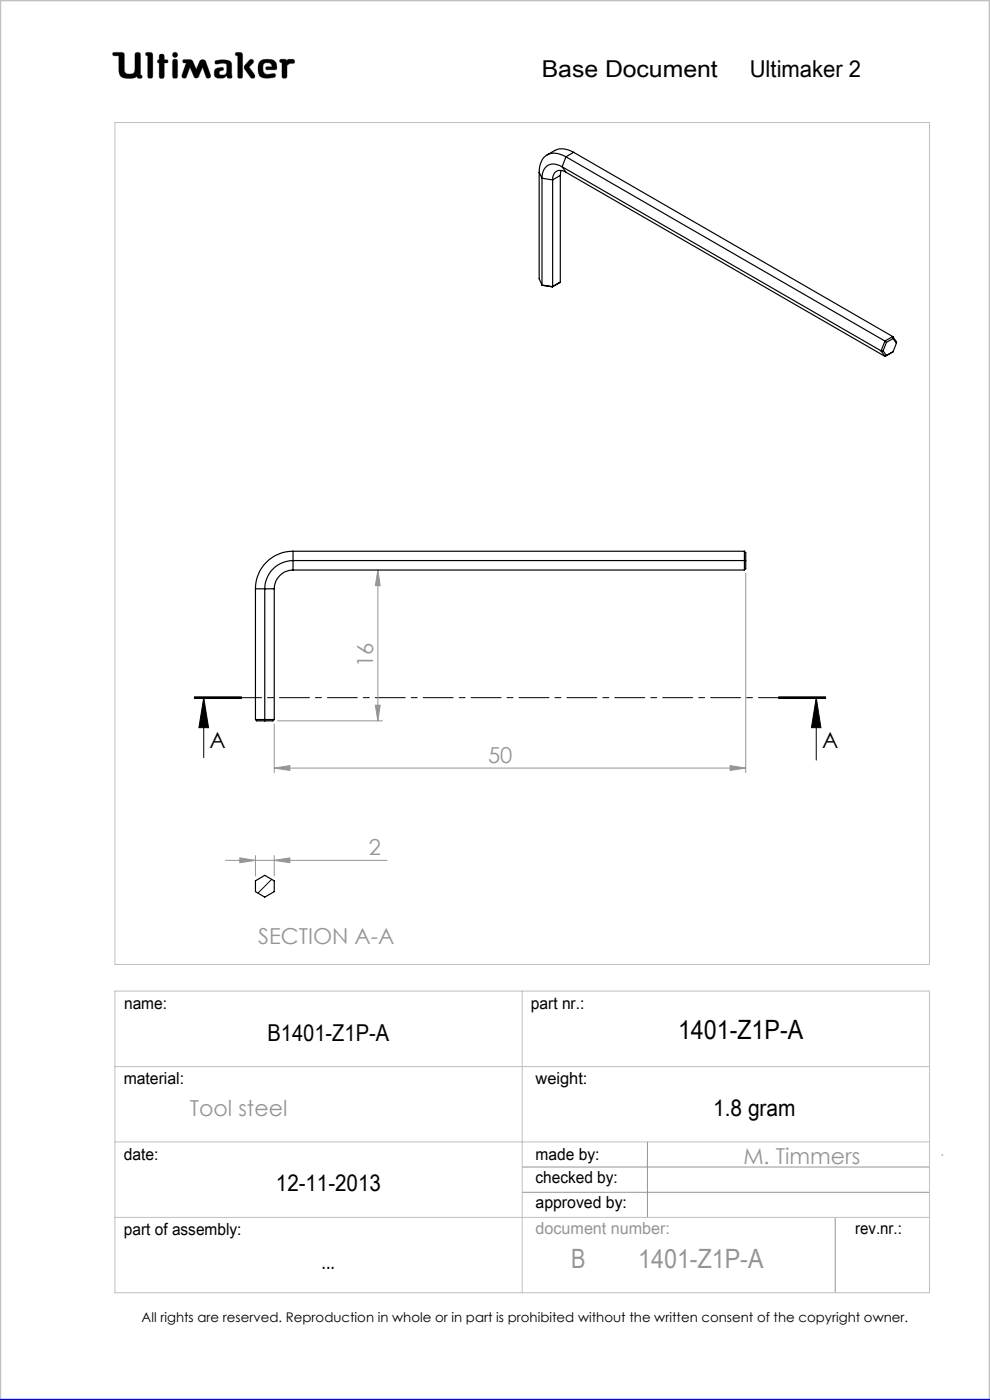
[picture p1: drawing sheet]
<svg xmlns="http://www.w3.org/2000/svg" width="210mm" height="297mm" viewBox="0 0 210 297" stroke-linecap="round" stroke-linejoin="round" font-family="sans-serif">
<g fill="none" stroke="#c0c0c0" stroke-width=".21">
<path d="M24 11.1h1.9l.4 .3 .2 3.9a1.51 1.51 0 0 0 2 0l.2-4a.77 .77 0 0 1 1 0l.1 4.6 .3 .1a.39 .39 0 0 1-.3 .6l-.6-.1-.1-.3-.9 .4-2.1-.1-.6-.5-.3-1.5v-2.7h-1a.39 .39 0 0 1-.3-.2 .39 .39 0 0 1 .1-.5zM31 11.1l1.2 .1 .2 .4-.1 4.8a.6 .6 0 0 1-.6 .2 .6 .6 0 0 1-.4-.5v-4.3l-.4-.1zM33.8 12.7v-1.1a.6 .6 0 0 1 .7-.1 .6 .6 0 0 1 .4 .5v.7h.6a.37 .37 0 0 1 0 .6l-.6 .1-.1 3.1a.6 .6 0 0 1-.6 .1 .6 .6 0 0 1-.4-.5v-2.7M33.8 12.7h.1M33.8 13.4h.1M33.8 15.7h.1M33.8 12.7h-.3l-.1 .3v.2l.4 .2M36.7 11.3l.4-.2 .4 .2 .2 .3-.2 .4-.4 .2-.4-.2-.1-.4zM36.8 12.6h.7l.2 .5v3l-.2 .5h-.7l-.2-.5v-3zM38.9 12.7h1.6l.5 .4 .6 1.6 .7-1.6 .5-.4 .6 .1 1.3 3.1-.1 .5a.53 .53 0 0 1-.5 .2 .53 .53 0 0 1-.4-.3l-.7-2-1 2.1-.4 .2-.4-.2-.9-2.1-.7 2a.54 .54 0 0 1-.5 .3 .54 .54 0 0 1-.5-.2v-.5l.9-2.5-.7-.2zM42.1 16.3h.1M45.6 12.9a3.7 3.7 0 0 1 3.4 .3l.1 .5 .1 2.7a.64 .64 0 0 1-1-.2l-1 .4-1.2-.1a1.15 1.15 0 0 1 0-2l1-.2 .3 .1 .1 .4-.8 .3-.1 .6 .2 .1 .8 .1 .4-.2 .2-.6-.1-1.5a2.59 2.59 0 0 0-2 0l-.4-.2z"/>
<path d="M50 11.1l1.3 .1 .2 .4-.1 4.8a.57 .57 0 0 1-.6 .2 .57 .57 0 0 1-.4-.5v-4.3l-.4-.1zM52.9 12.8l.4-.2 .4 .1 .1 .4-1 1.1 1.2 1.6 .1 .5-.2 .3h-.4l-.4-.2-1.3-2 .1-.6zM55 13.3a2.62 2.62 0 0 1 3.5-.1l.2 1.1-.1 .5h-2l-.3-.2 .1-.4 1.3-.1-.2-.5-.3-.2-.9-.1-.4 .4-.1 1.1 .2 .6 .8 .4 1.5-.2 .1 .1v.6a3.8 3.8 0 0 1-3.3-.1 3.2 3.2 0 0 1-.1-2.9zM56.6 14.8h.1M59.4 12.6h1.2l.3 .3a1.21 1.21 0 0 1 1.5-.2v.7l-.9 .1-.6 .4-.1 2.5a.6 .6 0 0 1-.6 .2 .6 .6 0 0 1-.4-.5v-2.8l-.5-.2zM24.4 26h172.8v178.6h-172.8zM24.4 210.3h172.8v63.9h-172.8zM110.8 210.3v63.9M24.4 226.3h172.8M24.4 242.2h172.8M24.4 258.3h172.8"/>
</g>
<g fill="none" stroke="#959595" stroke-width=".21">
<path d="M80.2 120.9v32M80.2 120.9l.4 3.3h-1zM158.2 121.6v42.3M58.2 153.6v10.3M58.9 152.9h22.2M79.6 149.6h1l-.4 3.3zM58.2 162.9l3.3-.5v1zM58.2 162.9h100M154.9 162.4l3.3 .5-3.3 .5zM47.8 182.5h34.3M50.9 182l3.3 .5-3.3 .5zM54.2 181.5v4.3"/>
<path d="M58.2 182.5l3.3-.5v1zM58.2 181.5v4.3M110.8 247.6h86.4M110.8 252.9h86.4M137.3 242.2v16.1M177.2 258.3v15.9M199.7 245h.3"/>
</g>
<path d="M0 297v-297h210v297" fill="none" stroke="#c0c0c0" stroke-width=".5"/>
<path d="M0 297h210" fill="none" stroke="#00f" stroke-width=".5"/>
<path d="M45.7 12.9l-.1 .5 .2 .2 1.2-.2 .9 .1 .2 .3-.1 1.4a.84 .84 0 0 1-.6 .7 .84 .84 0 0 1-.9-.3l.1-.4 .4-.2a.36 .36 0 0 0 .4-.4 .36 .36 0 0 0-.4-.3 1.23 1.23 0 0 0-1.6 1 1.07 1.07 0 0 0 .3 1.1 1.07 1.07 0 0 0 1.1 .2h.6l.3-.2a.28 .28 0 0 1 .4-.3 .28 .28 0 0 1 .2 .4 .57 .57 0 0 0 .6 .2 .57 .57 0 0 0 .3-.6l-.1-2.4a1.23 1.23 0 0 0-1.5-1zM50 11.1v.6l.4 .1v4.6l.3 .2h.5l.3-.3v-4.8l-.4-.4zM53 12.7l-1.2 1.3v.5l1.4 2 .6 .1 .2-.2v-.6l-1.2-1.6 1-.9v-.4l-.4-.3zM55.2 12.9a2.9 2.9 0 0 0 .1 3.4l.5 .2 1 .1 1.4-.2 .3-.2-.1-.5-.2-.1-1.4 .2-.6-.2-.3-.4-.1-.5a.99 .99 0 0 1 .7-1.3 .99 .99 0 0 1 1.2 .7l-1.2 .1-.2 .4 .3 .2h1.5a.51 .51 0 0 0 .6-.1 .51 .51 0 0 0 0-.6 1.62 1.62 0 0 0-2-1.5l-1.1 .1zM59.4 12.6l-.1 .6 .5 .1v3l.2 .3h.6l.3-.4v-2.3l.6-.4 .9-.1 .1-.5-.3-.3h-1l-.3 .3-.4-.3zM36.7 12.7l-.1 .3v3.4l.2 .2h.7l.2-.3v-3.4l-.2-.3zM36.6 11.6a.56 .56 0 0 0 1.1 0 .56 .56 0 0 0-1.1 0zM33.8 11.6v1.1l-.4 .2v.4l.4 .1v2.9l.2 .3h.5l.4-.4v-2.8l.7-.1 .1-.4-.3-.2h-.5v-.8l-.2-.4h-.6zM31 11.1l-.1 .6 .4 .1v4.5l.3 .3h.5l.3-.5v-4.7l-.4-.3zM38.8 12.7v.5l.7 .2-.9 2.5 .1 .6 .5 .1 .3-.2 .8-2.1 .9 2.1 .3 .2h.3l.3-.2 .9-2.1 .7 2.1 .6 .2 .4-.2v-.5l-1-2.8-.3-.4h-.7l-.3 .2-.8 1.8-.9-1.9-.4-.2zM24 11.2v.6h1.2v2.7a1.76 1.76 0 0 0 2.2 2.1h.9l.8-.4 .3 .4h.6l.2-.2-.1-.4-.3-.1v-4.4l-.4-.4h-.5l-.3 .4v3.4a.81 .81 0 0 1-1.1 .8h-.1a.86 .86 0 0 1-1-1.1l-.1-3.3-.4-.2z" fill-rule="evenodd" fill="#000"/>
<path d="M41.2 148.2h10zM41.2 148h10M41.2 147.8h10M43.2 148l1 6.4h-2zM43.2 148v12.7M165.1 148h10M165.1 147.8h10M165.1 148.2h10M173.1 148l1 6.4h-2zM173.1 148v13.3" fill="none" stroke="#000" stroke-width=".21"/>
<path d="M175.1 148h-133.9" fill="none" stroke="#000" stroke-width=".21" stroke-dasharray="6.3 1.3 1.3 1.3" stroke-dashoffset="2.3"/>
<path d="M173.1 148l1 6.4h-2zM43.2 148l1 6.4h-2z" fill="#000"/>
<g fill="#959595">
<path d="M58.2 162.9l3.3-.5v1zM154.9 162.4l3.3 .5-3.3 .5z"/>
<path d="M80.2 120.9l.4 3.3h-1zM79.6 149.6h1l-.4 3.3z"/>
<path d="M50.9 182l3.3 .5-3.3 .5zM58.2 182.5l3.3-.5v1z"/>
</g>
<g fill="none" stroke="#000" stroke-width=".25">
<path d="M114.4 36.5l.6 1.3M114.4 36.5v22.7l.6 1.3M115 37.8l2.2 .4M115 37.8v22.7M117.2 38.2v22.6M118.9 37.2l-1.7 1M118.9 37.2v22.7M119 36.2l-.1 1M119.2 35.4a2.53 2.53 0 0 0-4 .9l-.2 1.5M119.2 35.4l67.7 39M119.2 35.4l.9 1.1M120.1 33.3a3.9 3.9 0 0 0-4.4-.2l-.7 .7-.4 1-.2 1.7"/>
<path d="M120.1 36.5a1.71 1.71 0 0 0-2.1-.2 1.71 1.71 0 0 0-.8 1.9M120.1 33.3l-.9 2.1M120.1 33.3l67.6 39.1M120.1 36.5l67.6 39.1M121.7 32.3a4 4 0 0 0-4-.4l-1.7 1M121.7 32.3l-1.6 1M121.7 32.3l67.7 39.1M118.9 59.9l-1.7 .9M118.9 59.9l-1.8 1M115 60.5l2.2 .3M115 60.5l2.1 .4M117.2 60.8l-.1 .1"/>
<path d="M186.9 74.4h.4M186.9 74.4l.8 1.2M187.3 74.4l.7 1 1.4-.8M187.7 72.4l-.8 2M187.7 72.4l.3 .2M188 72.6l-.7 1.8M189.4 71.4l-1.7 1M189.4 71.4v.4M189.4 71.4l.8 1.2-.1 .2M189.4 71.8l.7 1M189.4 71.8l-1.4 .8M189.4 74.6l-1.7 1"/>
<path d="M190.1 72.8l-.7 1.8M62.2 116.9a7.9 7.9 0 0 0-8 8M62.2 116.9v4M62.2 116.9h95.7M157.9 116.9v4M157.9 116.9l.3 .3v3.4l-.3 .3M158.2 118.9h-96a6 6 0 0 0-6 6v28M54.2 124.9h4M54.2 124.9v27.7M58.2 124.9v27.7M62.2 120.9a4 4 0 0 0-4 4M62.2 120.9h95.7"/>
<path d="M54.2 152.6h4M54.2 152.6l.2 .3h3.5l.3-.3M54.2 186.9l2-1.2 2 1.2v2.3l-2 1.1-2-1.1z"/>
</g>
<path d="M57.6 186.5l-2.9 3" fill="none" stroke="#000" stroke-width=".21"/>
<text font-size="5.6" x="143.8" y="220.3">1401-Z1P-A</text>
<g font-size="5.6" fill="#959595">
<text x="121.1" y="269.1">B</text>
<text x="135.4" y="269.1">1401-Z1P-A</text>
</g>
<g font-size="4.9">
<text x="114.9" y="16.4">Base Document</text>
<text x="159" y="16.3">Ultimaker 2</text>
<text x="56.7" y="220.9">B1401-Z1P-A</text>
<text x="151.3" y="236.7">1.8 gram</text>
<text x="58.5" y="252.7">12-11-2013</text>
<text x="68.2" y="269.3">...</text>
</g>
<g font-size="4.7" fill="#959595">
<text x="79.1" y="141.5" transform="rotate(-90 79.1 141.5)">16</text>
<text x="103.5" y="161.9">50</text>
<text x="78.2" y="181.5">2</text>
<text x="54.8" y="200.3">SECTION A-A</text>
<text x="40.2" y="236.7">Tool steel</text>
<text x="157.7" y="246.9">M. Timmers</text>
</g>
<g font-size="4.7">
<text x="44.5" y="158.7">A</text>
<text x="174.4" y="158.7">A</text>
</g>
<g font-size="3.5">
<text x="26.3" y="214.1">name:</text>
<text x="112.6" y="214">part nr.:</text>
<text x="26.2" y="229.9">material:</text>
<text x="113.6" y="229.9">weight:</text>
<text x="26.3" y="246">date:</text>
<text x="113.6" y="246">made by:</text>
<text x="113.6" y="251.1">checked by:</text>
<text x="113.6" y="256.3">approved by:</text>
<text x="26.3" y="262">part of assembly:</text>
<text x="181.4" y="261.9">rev.nr.:</text>
</g>
<text font-size="3.5" fill="#959595" x="113.6" y="261.8">document number:</text>
<text font-size="2.8" x="30" y="280.4">All rights are reserved. Reproduction in whole or in part is prohibited without the written consent of the copyright owner.</text>
</svg>
